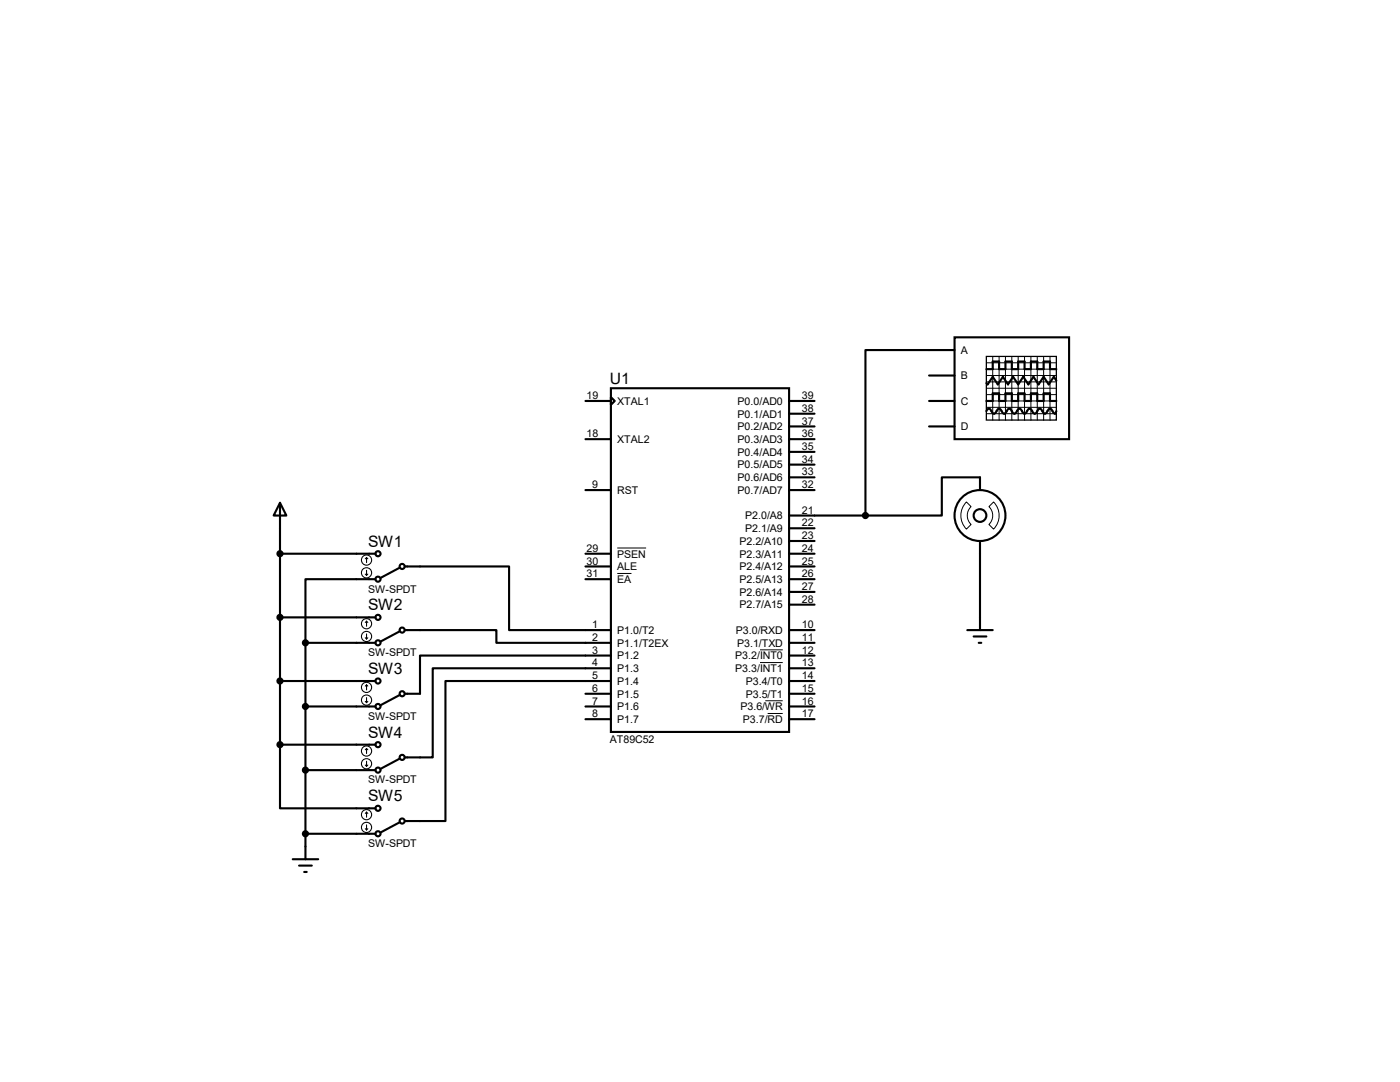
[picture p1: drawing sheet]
<svg xmlns="http://www.w3.org/2000/svg" width="279mm" height="216mm" viewBox="0 0 279 216" stroke-linecap="round" stroke-linejoin="round" font-family="sans-serif">
<g fill="none" stroke="#000" stroke-width=".42">
<path d="M121.9 77.5h35.6v68.5h-35.6zM121.9 79.2l.8 .8-.8 .8zM185.4 74.9h5.1M190.5 67.3h22.9v20.3h-22.9zM190.5 69.8h-17.8v33.1M196.8 73.7h1.3v-1.6h1.3v1.6h1.3v-1.6h1.2v1.6h1.3v-1.6h1.3v1.6h1.2v-1.6h1.3v1.6h1.3v-1.6h1.2v1.6h1.3M210.8 75.9l-.5-.7-1 1.5-1-1.5-1 1.5-1.1-1.5-1 1.5-1-1.5-1 1.5-1-1.5-1 1.5-1-1.5-1.1 1.5-1-1.5-1 1.5-.3-.2M116.8 87.6h5.1M116.8 80h5.1M116.8 97.8h5.1M157.5 87.6h5.1M157.5 80h5.1"/>
<path d="M157.5 97.8h5.1M157.5 82.5h5.1M157.5 85.1h5.1M157.5 90.2h5.1M157.5 92.7h5.1M157.5 95.2h5.1M185.4 80h5.1M185.4 85.1h5.1M195.6 97.8v-2.6h-7.6v7.7h-15.3M196.8 82l.6-.5 1 1 1-1 1 1 1-1 1 1 1.1-1 1 1 1-1 1 1 1-1 1 1 1-1 1.1 1 .2-.5M196.8 80h1.3v-1.5h1.3v1.5h1.3v-1.5h1.2v1.5h1.3v-1.5h1.3v1.5h1.2v-1.5h1.3v1.5h1.3v-1.5h1.2v1.5h1.3M55.9 100.3l1.2 2.6h-2.5z"/>
<path d="M55.9 100.3v48.3M55.9 110.5h19M74.9 115.6h-13.9v12.7M79.8 113.3l-3.9 2M80.8 113h20.8v12.7h20.3M116.8 110.5h5.1M116.8 113h5.1M116.8 115.6h5.1M157.5 110.5h5.1M157.5 102.9h15.2M157.5 113h5.1M157.5 115.6h5.1"/>
<path d="M157.5 105.4h5.1M157.5 107.9h5.1M157.5 118.1h5.1M195.6 107.9v17.8M55.9 123.2h19M55.9 135.9h19M61 128.3h13.9M61 128.3v43.1M79.8 126l-3.9 2M79.8 138.7l-3.9 2M80.8 125.7h18.3v2.6h22.8M116.8 138.4h5.1"/>
<path d="M121.9 130.8h-38.1v7.6h-3M121.9 133.3h-35.5v17.8h-5.6M121.9 135.9h-33v27.9h-8.1M157.5 135.9h5.1M157.5 128.3h5.1M157.5 125.7h5.1M157.5 130.8h5.1M157.5 133.3h5.1M157.5 138.4h5.1M157.5 120.6h5.1M193 125.7h5.1M194.3 127h2.5"/>
<path d="M195.3 128.3h.5M55.9 148.6v12.7h19M55.9 148.6h19M61 141h13.9M61 153.7h13.9M79.8 151.4l-3.9 2M116.8 141h5.1M116.8 143.5h5.1M157.5 141h5.1M157.5 143.5h5.1M58.4 171.4h5.1M59.7 172.7h2.5"/>
<path d="M60.7 174h.5M61 166.4h13.9M79.8 164.1l-3.9 2"/>
<circle cx="55.9" cy="110.5" r=".51"/>
<circle cx="75.4" cy="115.6" r=".51"/>
<circle cx="75.4" cy="110.5" r=".51"/>
<circle cx="80.3" cy="113" r=".51"/>
<circle cx="172.7" cy="102.9" r=".51"/>
<circle cx="195.6" cy="102.9" r="5.1"/>
<circle cx="195.6" cy="102.9" r="1.27"/>
<circle cx="55.9" cy="135.9" r=".51"/>
<circle cx="55.9" cy="123.2" r=".51"/>
<circle cx="61" cy="128.3" r=".51"/>
<circle cx="75.4" cy="135.9" r=".51"/>
<circle cx="75.4" cy="128.3" r=".51"/>
<circle cx="75.4" cy="123.2" r=".51"/>
<circle cx="80.3" cy="138.4" r=".51"/>
<circle cx="80.3" cy="125.7" r=".51"/>
<circle cx="55.9" cy="148.6" r=".51"/>
<circle cx="61" cy="141" r=".51"/>
<circle cx="61" cy="153.7" r=".51"/>
<circle cx="75.4" cy="141" r=".51"/>
<circle cx="75.4" cy="153.7" r=".51"/>
<circle cx="75.4" cy="148.6" r=".51"/>
<circle cx="80.3" cy="151.1" r=".51"/>
<circle cx="61" cy="166.4" r=".51"/>
<circle cx="75.4" cy="161.3" r=".51"/>
<circle cx="75.4" cy="166.4" r=".51"/>
<circle cx="80.3" cy="163.8" r=".51"/>
</g>
<g fill="none" stroke="#000" stroke-width=".2">
<path d="M196.8 74.9h14.1M196.8 72.4h14.1M196.8 73.7h14.1M196.8 76.2h14.1M196.8 78.7h14.1M196.8 77.5h14.1M198.1 71.1l.1 12.7M199.4 71.1v12.7M200.7 71.1v12.7M201.9 71.1l.1 12.7M203.2 71.1v12.7M204.5 71.1v12.7"/>
<path d="M205.7 71.1l.1 12.7M207 71.1l.1 12.7M208.3 71.1v12.7M209.5 71.1l.1 12.7M196.8 80h14.1M196.8 81.3h14.1M196.8 82.5h14.1M123.2 114.4h2.8M123.2 109.3h5.7M192.9 100.2l.9 .9a2.46 2.46 0 0 0 0 3.5l-.9 1a3.9 3.9 0 0 1 0-5.4zM197.4 101.1l.9-.9a3.9 3.9 0 0 1 0 5.4l-.9-1a2.46 2.46 0 0 0 0-3.5zM151.7 129.7h4.5"/>
<path d="M151.7 132.2h4.5M152.7 139.8h3.5M153.2 142.4h3"/>
</g>
<g fill="none" stroke="#000" stroke-width=".21">
<path d="M72.9 114.6l.3 .2M73.2 111.3l.2 .2M73.2 111.3l-.3 .2M73.2 111.3v1M73.2 113.8v1M73.4 114.6l-.2 .2M72.9 127.3l.3 .2M72.9 140l.3 .2M73.2 124v1M73.2 126.5v1M73.2 136.7v1M73.2 139.2v1"/>
<path d="M73.2 124l.2 .2M73.2 124l-.3 .2M73.2 136.7l.2 .2M73.2 136.7l-.3 .2M73.4 127.3l-.2 .2M73.4 140l-.2 .2M72.9 152.7l.3 .2M73.2 149.4v1M73.2 151.9v1M73.2 149.4l.2 .2M73.2 149.4l-.3 .2M73.4 152.7l-.2 .2"/>
<path d="M72.9 165.4l.3 .2M73.2 162.1v1M73.2 164.6v1M73.2 162.1l.2 .2M73.2 162.1l-.3 .2M73.4 165.4l-.2 .2"/>
<circle cx="73.1" cy="114.3" r="1.02"/>
<circle cx="73.1" cy="111.8" r="1.02"/>
<circle cx="73.1" cy="127" r="1.02"/>
<circle cx="73.1" cy="139.7" r="1.02"/>
<circle cx="73.1" cy="137.2" r="1.02"/>
<circle cx="73.1" cy="124.5" r="1.02"/>
<circle cx="73.1" cy="152.4" r="1.02"/>
<circle cx="73.1" cy="149.9" r="1.02"/>
<circle cx="73.1" cy="162.6" r="1.02"/>
<circle cx="73.1" cy="165.1" r="1.02"/>
</g>
<g fill="#000">
<circle cx="55.9" cy="110.5" r=".51"/>
<circle cx="172.7" cy="102.9" r=".51"/>
<circle cx="55.9" cy="135.9" r=".51"/>
<circle cx="55.9" cy="123.2" r=".51"/>
<circle cx="61" cy="128.3" r=".51"/>
<circle cx="55.9" cy="148.6" r=".51"/>
<circle cx="61" cy="141" r=".51"/>
<circle cx="61" cy="153.7" r=".51"/>
<circle cx="61" cy="166.4" r=".51"/>
</g>
<path d="M196.8 71.1h14v12.7h-14z" fill="none" stroke="#000" stroke-width=".25"/>
<g font-size="3.1">
<text x="121.7" y="76.6">U1</text>
<text x="73.4" y="109.1">SW1</text>
<text x="73.4" y="121.8">SW2</text>
<text x="73.4" y="134.5">SW3</text>
<text x="73.4" y="147.2">SW4</text>
<text x="73.4" y="159.9">SW5</text>
</g>
<g font-size="2.1">
<text x="191.8" y="70.6">A</text>
<text x="191.8" y="75.7">B</text>
<text x="117.1" y="79.6">19</text>
<text x="123.2" y="80.8">XTAL1</text>
<text x="147.2" y="80.8">P0.0/AD0</text>
<text x="147.2" y="83.3">P0.1/AD1</text>
<text x="160" y="79.6">39</text>
<text x="160" y="82.2">38</text>
<text x="191.8" y="80.8">C</text>
<text x="117.1" y="87.2">18</text>
<text x="123.2" y="88.4">XTAL2</text>
<text x="147.2" y="85.9">P0.2/AD2</text>
<text x="147.2" y="88.4">P0.3/AD3</text>
<text x="160" y="84.7">37</text>
<text x="160" y="87.2">36</text>
<text x="160" y="89.8">35</text>
<text x="191.8" y="85.9">D</text>
<text x="147.2" y="90.9">P0.4/AD4</text>
<text x="147.2" y="93.5">P0.5/AD5</text>
<text x="160" y="92.3">34</text>
<text x="160" y="94.9">33</text>
<text x="118.2" y="97.4">9</text>
<text x="123.2" y="98.6">RST</text>
<text x="147.2" y="96">P0.6/AD6</text>
<text x="147.2" y="98.6">P0.7/AD7</text>
<text x="160" y="97.4">32</text>
<text x="148.7" y="103.6">P2.0/A8</text>
<text x="148.7" y="106.2">P2.1/A9</text>
<text x="160" y="107.6">23</text>
<text x="160" y="102.5">21</text>
<text x="160" y="105">22</text>
<text x="117.1" y="112.6">30</text>
<text x="117.1" y="110.1">29</text>
<text x="123.2" y="113.8">ALE</text>
<text x="123.2" y="111.3">PSEN</text>
<text x="147.6" y="108.7">P2.2/A10</text>
<text x="147.6" y="111.3">P2.3/A11</text>
<text x="147.6" y="113.8">P2.4/A12</text>
<text x="160" y="110.1">24</text>
<text x="160" y="112.6">25</text>
<text x="73.4" y="118.2">SW-SPDT</text>
<text x="117.1" y="115.2">31</text>
<text x="123.2" y="116.3">EA</text>
<text x="147.6" y="116.3">P2.5/A13</text>
<text x="147.6" y="118.9">P2.6/A14</text>
<text x="160" y="115.2">26</text>
<text x="160" y="117.7">27</text>
<text x="118.2" y="125.3">1</text>
<text x="147.6" y="121.4">P2.7/A15</text>
<text x="160" y="120.3">28</text>
<text x="160" y="125.3">10</text>
<text x="73.4" y="130.9">SW-SPDT</text>
<text x="118.2" y="127.9">2</text>
<text x="118.2" y="130.4">3</text>
<text x="123.2" y="126.5">P1.0/T2</text>
<text x="123.2" y="129">P1.1/T2EX</text>
<text x="123.2" y="131.6">P1.2</text>
<text x="146.7" y="131.6">P3.2/INT0</text>
<text x="146.9" y="126.5">P3.0/RXD</text>
<text x="147.1" y="129">P3.1/TXD</text>
<text x="160" y="127.9">11</text>
<text x="160" y="130.4">12</text>
<text x="118.2" y="133">4</text>
<text x="118.2" y="135.5">5</text>
<text x="123.2" y="134.1">P1.3</text>
<text x="123.2" y="136.7">P1.4</text>
<text x="146.7" y="134.1">P3.3/INT1</text>
<text x="148.8" y="136.7">P3.4/T0</text>
<text x="160" y="133">13</text>
<text x="160" y="135.5">14</text>
<text x="73.4" y="143.6">SW-SPDT</text>
<text x="118.2" y="138">6</text>
<text x="118.2" y="140.6">7</text>
<text x="118.2" y="143.1">8</text>
<text x="123.2" y="139.2">P1.5</text>
<text x="123.2" y="141.7">P1.6</text>
<text x="147.8" y="141.7">P3.6/WR</text>
<text x="148.8" y="139.2">P3.5/T1</text>
<text x="160" y="143.1">17</text>
<text x="160" y="140.6">16</text>
<text x="160" y="138">15</text>
<text x="121.7" y="148.2">AT89C52</text>
<text x="123.2" y="144.3">P1.7</text>
<text x="148.3" y="144.3">P3.7/RD</text>
<text x="73.4" y="156.3">SW-SPDT</text>
<text x="73.4" y="169">SW-SPDT</text>
</g>
</svg>
